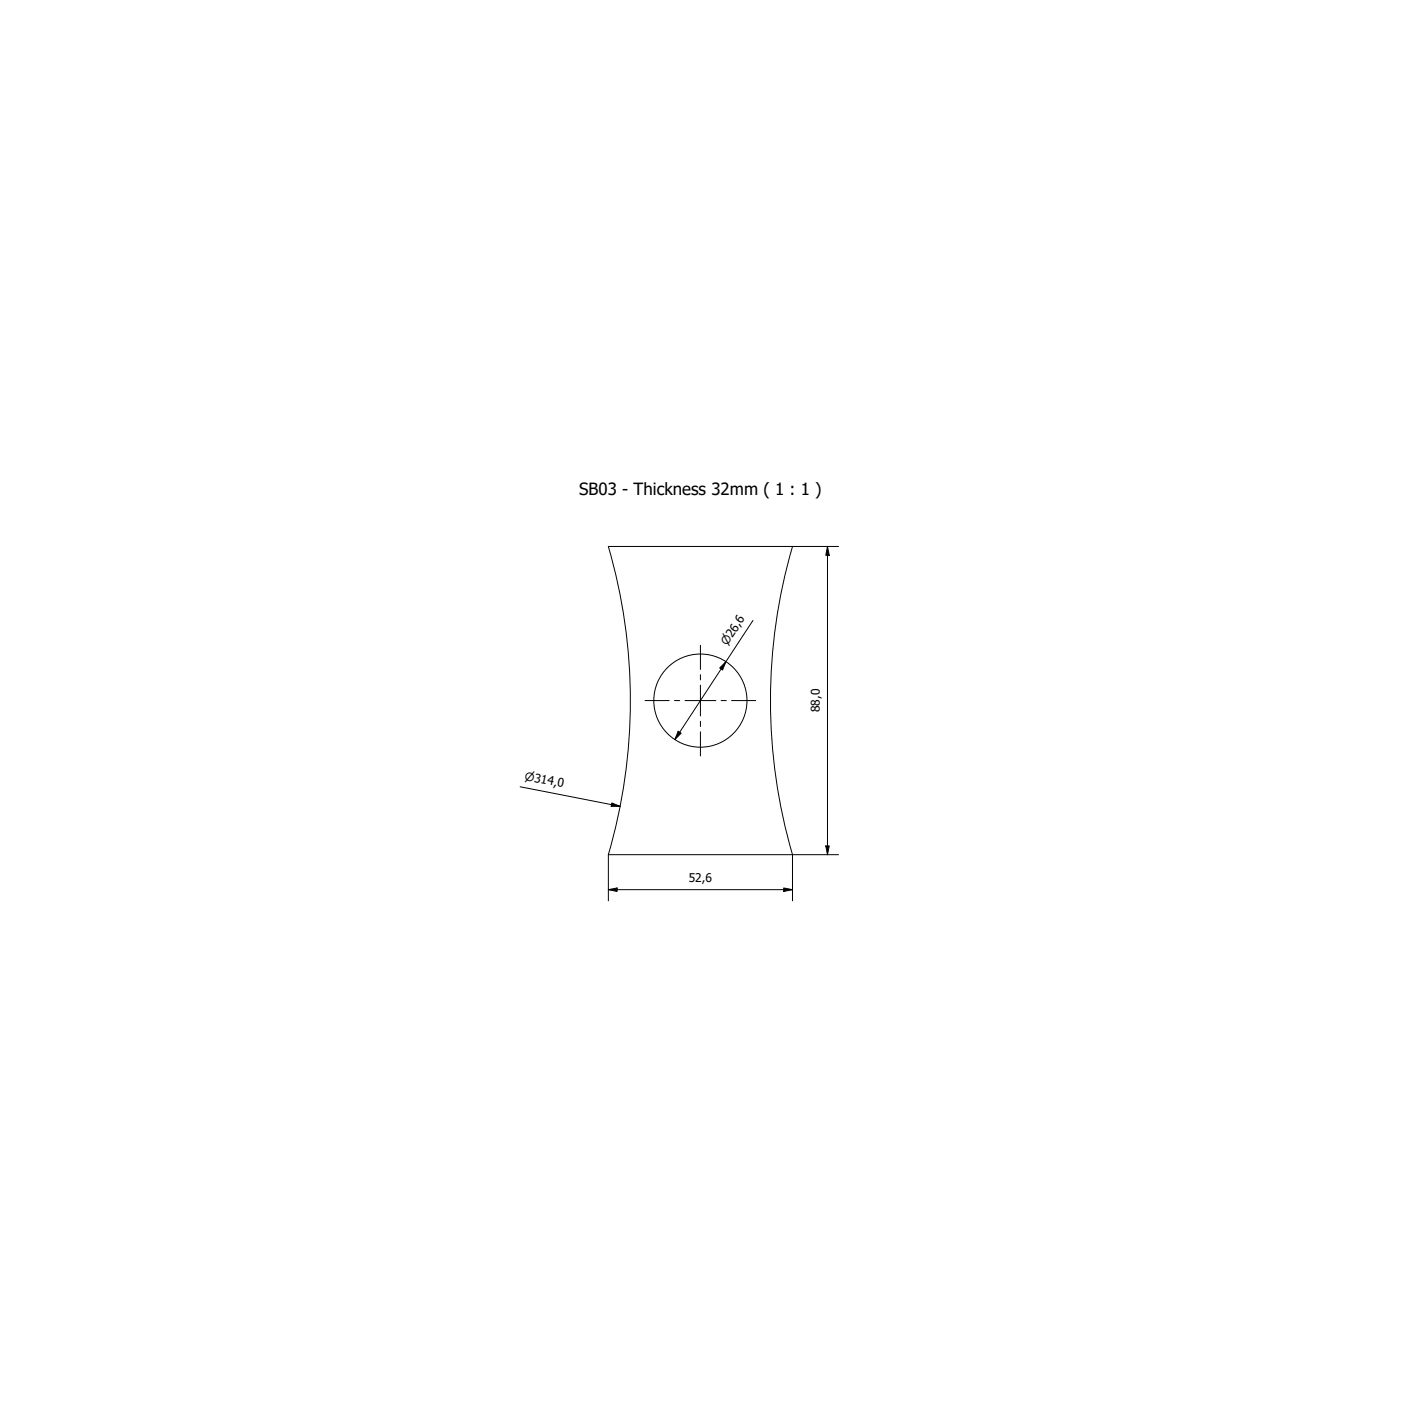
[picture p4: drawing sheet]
<svg xmlns="http://www.w3.org/2000/svg" width="400mm" height="400mm" viewBox="0 0 400 400" stroke-linecap="round" stroke-linejoin="round" font-family="sans-serif">
<!-- layer: Visible (ISO) -->
<g fill="none" stroke="#000" stroke-width=".29">
<path d="M173.7 156.1l52.6-.1a157.1 157.1 0 0 0 0 88.1h-52.6a157 157 0 0 0 0-88z"/>
<circle cx="200" cy="200.1" r="13.3"/>
</g>
<!-- layer: Dimension (ISO) -->
<g fill="none" stroke="#000" stroke-width=".29">
<path d="M226.3 156h13.2M236.3 156l.5 2.6h-1zM236.3 156v88.1M215 177.2l-22.3 34M207.3 188.9l-1 2.4-.8-.5zM193.7 208.8l.8 .6-1.8 1.8zM148.5 224.7l28.6 5.6M174.7 229.3l2.4 1h-2.6zM173.7 254l2.5-.4v1zM173.7 254h52.6M173.7 244.1v13.1M223.8 253.6l2.5 .4-2.5 .6z"/>
<path d="M235.8 241.6h1l-.5 2.5zM239.5 244.1h-13.2v13.1"/>
</g>
<path d="M236.3 156l.5 2.6h-1zM207.3 188.9l-1 2.4-.8-.5zM193.7 208.8l.8 .6-1.8 1.8zM174.7 229.3l2.4 1h-2.6zM173.7 254l2.5-.4v1zM223.8 253.6l2.5 .4-2.5 .6zM235.8 241.6h1l-.5 2.5z" fill="#000"/>
<!-- layer: Center Mark (ISO) -->
<path d="M200 184.3v6.9M200 192.7v1.4M200 195.6v8.8M184.2 200h6.9M192.6 200h1.5M195.6 200h8.8M200 206v1.5M200 209v6.9M205.9 200h1.5M208.9 200h6.9" fill="none" stroke="#000" stroke-width=".29"/>
<text font-size="4.8" x="165.4" y="141.4">SB03 - Thickness 32mm ( 1 : 1 )</text>
<g font-size="3.4">
<text x="234.1" y="203.4" transform="rotate(-90 234.1 203.4)">88,0</text>
<text x="196.7" y="251.9">52,6</text>
</g>
<g font-size="3.3">
<text x="207.6" y="184.5" transform="rotate(-57 207.6 184.5)">⌀26,6</text>
<text x="149.7" y="222.7" transform="rotate(11 149.7 222.7)">⌀314,0</text>
</g>
</svg>
